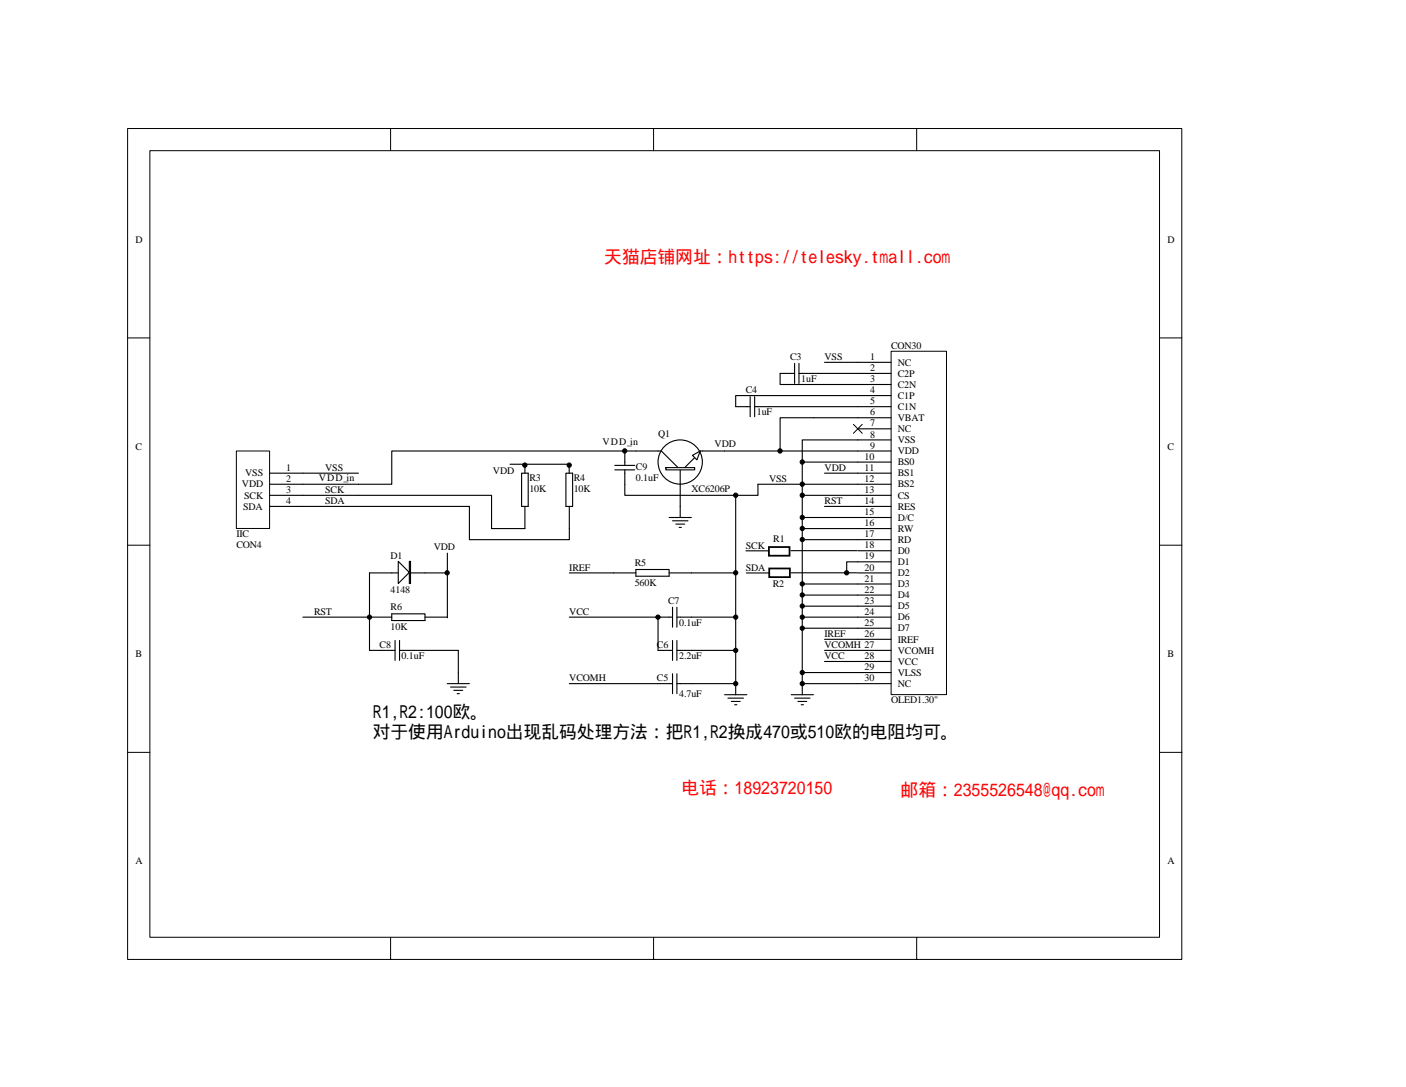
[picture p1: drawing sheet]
<svg xmlns="http://www.w3.org/2000/svg" width="279mm" height="216mm" viewBox="0 0 279 216" stroke-linecap="round" stroke-linejoin="round" font-family="sans-serif">
<g fill="none" stroke="#000" stroke-width=".2">
<path d="M25.4 25.5h209.4v165.1h-209.4zM29.8 29.9h200.6v156.3h-200.6zM77.6 25.5v4.4M129.9 25.5v4.4M182.2 25.5v4.4M25.4 67.1h4.4M230.4 67.1h4.5M25.4 108.3h4.4M230.4 108.3h4.5M25.4 149.4h4.4M230.4 149.4h4.5M77.6 186.2v4.4"/>
<path d="M129.9 186.2v4.4M182.2 186.2v4.4"/>
</g>
<path d="M177.1 69.8h11v68.2h-11z" fill="#fff"/>
<path d="M177.1 69.8h11v68.2h-11zM169.6 84.3l1.7 1.8M171.3 84.3l-1.7 1.8" fill="none" stroke="#000" stroke-width=".2"/>
<g fill="none" stroke="#000" stroke-width=".22">
<path d="M149.1 78.8v4M150 78.8v4M157.9 72.2v4M157.9 74.2h-2.9v2.2h22.1M158.8 74.2h18.3M158.8 72.2v4M170.5 72h6.6M177.1 78.6h-30.9v2.2h2.9M126.4 89.6h5l3.3 3.3M135.2 92.9v7.7M138 90.9l-1.9 2M139.1 89.6h38"/>
<path d="M150 80.8h27.1M150.6 96.2h26.5M161.6 83h15.5M170.5 85.2h6.6M170.5 87.4h6.6M170.5 91.8h6.6M170.5 94h6.6M170.5 98.4h6.6M170.5 100.6h6.6M170.5 102.8h6.6M170.5 105h6.6M170.5 107.2h6.6"/>
<path d="M170.5 109.4h6.6M170.5 111.6h6.6M170.5 113.8h6.6M170.5 116h6.6M170.5 118.2h6.6M170.5 120.4h6.6M170.5 122.6h6.6M170.5 124.8h6.6M170.5 127h6.6M170.5 129.2h6.6M170.5 131.4h6.6M170.5 133.6h6.6"/>
<path d="M170.5 135.8h6.6"/>
</g>
<g fill="#fff" stroke="#000" stroke-width=".22">
<path d="M137.6 90.4l1.5-.8-.6 1.7z"/>
<path d="M132.3 92.9v.4h5.7v-.4z" fill-rule="evenodd"/>
</g>
<g fill="none" stroke="#000" stroke-width=".22">
<path d="M163.9 72h6.6M60.2 94h11M60.2 96.2h11M60.2 98.4h11M150.6 96.2v2.2h-15.4M159.4 91.8h11.1M159.4 98.4h11.1M161.6 83h-6.6v6.6M163.9 94h6.6M170.5 87.4h-11.1v48.4h11.1M60.2 100.6h11M133 102.8h4.4"/>
<path d="M133.6 103.4h3.1M134.3 104.1h1.8M135 104.8h.4M135.2 100.6v2.2M157.2 109.4h13.1M157.2 113.8h13.1M159.4 102.8h11.1M159.4 105h11.1M159.4 107.2h11.1M159.4 116h11.1M159.4 118.2h11.1M163.9 100.6h6.6"/>
<path d="M170.5 111.6h-2.2v2.2M157.2 138h4.4M157.9 138.7h3.1M158.6 139.3h1.7M159.2 140h.5M159.4 133.6h11.1M159.4 120.4h11.1M159.4 122.6h11.1M159.4 124.8h11.1M159.4 135.8v2.2M163.9 127h6.6M163.9 129.2h6.6"/>
<path d="M163.9 131.4h6.6"/>
<circle cx="135.2" cy="91.8" r="4.4"/>
</g>
<path d="M47 89.6h6.6v15.4h-6.6z" fill="#fff"/>
<path d="M47 89.6h6.6v15.4h-6.6z" fill="none" stroke="#000" stroke-width=".2"/>
<g fill="none" stroke="#000" stroke-width=".22">
<path d="M53.6 94h6.6M53.6 96.2h6.6M53.6 98.4h6.6M71.2 98.4h26.5v6.6h6.6v-4.4M103.7 94h1.3v6.6h-1.3zM104.3 92.2v1.8M112.5 94h1.3v6.6h-1.3zM113.1 92.2v1.9M122.2 92.4h3.9M122.2 93.3h3.9M124.2 93.3v5.1h11M124.2 89.6v2.8"/>
<path d="M126.4 89.6h-48.5v6.6h-6.7M146.2 98.4v39.6M53.6 100.6h6.6M71.2 100.6h22.1v6.6h19.8v-6.6M73.4 113.8h15.5M88.9 109.9v12.8M126.4 113.1h6.6v1.3h-6.6zM126.4 113.8h-13.3M133 113.8h13.2M60.2 122.6h13.2v6.6h5.1M73.4 122.6h4.5M77.9 121.9h6.6v1.4h-6.6z"/>
<path d="M78.5 127.2v4M79.4 129.2h11.7v6.6M79.4 127.2v4M84.5 122.6h4.4M88.9 135.8h4.4M89.5 136.5h3.1M90.2 137.1h1.7M90.8 137.8h.5M113.1 122.6h17.7v6.6h2.8M113.1 135.8h20.5M130.8 122.6h2.8M133.6 120.6v4"/>
<path d="M133.6 127.2v4M133.6 133.8v4M134.5 135.8h11.7M134.5 122.6h11.7M134.5 120.6v4M134.5 127.2v4M134.5 133.8v4M134.5 129.2h11.7M144 138h4.4M144.7 138.7h3M145.3 139.3h1.8M146 140h.4"/>
</g>
<g fill="#fff" stroke="#000" stroke-width=".22">
<path d="M79.1 111.5l2.2 2.2-2.2 2.2z"/>
<path d="M81.3 111.5h.3v4.4h-.3z" fill-rule="evenodd"/>
</g>
<path d="M101.4 92.2h11.3M73.4 113.8v8.8M148.2 109.4h4.6M148.3 113.8h4.6" fill="none" stroke="#000" stroke-width=".22"/>
<g fill="#000" stroke="#000" stroke-width=".2">
<circle cx="104.3" cy="92.4" r=".43"/>
<circle cx="113.1" cy="92.4" r=".43"/>
<circle cx="124.1" cy="89.6" r=".43"/>
<circle cx="146.2" cy="98.4" r=".43"/>
<circle cx="155" cy="89.6" r=".43"/>
<circle cx="159.4" cy="91.8" r=".43"/>
<circle cx="159.4" cy="98.4" r=".43"/>
<circle cx="159.4" cy="96.2" r=".43"/>
<circle cx="88.9" cy="113.8" r=".43"/>
<circle cx="146.2" cy="113.8" r=".43"/>
<circle cx="159.4" cy="102.8" r=".43"/>
<circle cx="159.4" cy="105" r=".43"/>
<circle cx="159.4" cy="116" r=".43"/>
<circle cx="159.4" cy="118.2" r=".43"/>
<circle cx="159.4" cy="107.2" r=".43"/>
<circle cx="168.2" cy="113.8" r=".43"/>
<circle cx="73.4" cy="122.6" r=".43"/>
<circle cx="130.8" cy="122.6" r=".43"/>
<circle cx="146.2" cy="135.8" r=".43"/>
<circle cx="146.2" cy="122.6" r=".43"/>
<circle cx="146.2" cy="129.2" r=".43"/>
<circle cx="159.4" cy="120.4" r=".43"/>
<circle cx="159.4" cy="135.8" r=".43"/>
<circle cx="159.4" cy="133.6" r=".43"/>
<circle cx="159.4" cy="122.6" r=".43"/>
<circle cx="159.4" cy="124.8" r=".43"/>
</g>
<path d="M152.8 108.7h4.1v1.7h-4.1zM152.9 112.9h4.1v1.7h-4.1z" fill="none" stroke="#000" stroke-width=".35"/>
<g font-size="3.5" fill="#f00">
<text x="120.1" y="52.2">天猫店铺网址：https://telesky.tmall.com</text>
<text x="135.4" y="157.7">电话：18923720150</text>
<text x="179" y="158.1">邮箱：2355526548@qq.com</text>
</g>
<g font-size="3.5">
<text x="74.1" y="142.6">R1,R2:100欧。</text>
<text x="74.1" y="146.5">对于使用Arduino出现乱码处理方法：把R1,R2换成470或510欧的电阻均可。</text>
</g>
<g font-size="2">
<text x="26.9" y="48.2">D</text>
<text x="232" y="48.2">D</text>
<text x="157" y="71.5">C3</text>
<text x="163.9" y="71.5">VSS</text>
<text x="172.9" y="71.5">1</text>
<text x="177.1" y="69.3">CON30</text>
<text x="159.2" y="75.9">1uF</text>
<text x="172.9" y="73.7">2</text>
<text x="172.9" y="75.9">3</text>
<text x="178.4" y="72.6">NC</text>
<text x="178.4" y="74.8">C2P</text>
<text x="178.4" y="77">C2N</text>
<text x="148.2" y="78.1">C4</text>
<text x="150.4" y="82.5">1uF</text>
<text x="172.9" y="78.1">4</text>
<text x="172.9" y="80.3">5</text>
<text x="172.9" y="82.5">6</text>
<text x="178.4" y="79.2">C1P</text>
<text x="178.4" y="81.4">C1N</text>
<text x="178.4" y="83.6">VBAT</text>
<text x="26.9" y="89.3">C</text>
<text x="119.7" y="88.4">VDD_ i n</text>
<text x="130.8" y="86.7">Q1</text>
<text x="142" y="88.8">VDD</text>
<text x="172.9" y="89.1">9</text>
<text x="172.9" y="84.7">7</text>
<text x="172.9" y="86.9">8</text>
<text x="178.4" y="85.8">NC</text>
<text x="178.4" y="88">VSS</text>
<text x="232" y="89.3">C</text>
<text x="48.7" y="94.6">VSS</text>
<text x="56.9" y="95.7">2</text>
<text x="56.9" y="93.5">1</text>
<text x="63.4" y="95.5">VDD_ i n</text>
<text x="64.6" y="93.5">VSS</text>
<text x="98" y="94">VDD</text>
<text x="105.2" y="95.5">R3</text>
<text x="114" y="95.5">R4</text>
<text x="126.4" y="93.3">C9</text>
<text x="126.4" y="95.5">0.1uF</text>
<text x="152.8" y="95.7">VSS</text>
<text x="163.9" y="93.5">VDD</text>
<text x="171.8" y="91.3">10</text>
<text x="171.8" y="93.5">11</text>
<text x="171.8" y="95.7">12</text>
<text x="178.4" y="90.2">VDD</text>
<text x="178.4" y="92.4">BS0</text>
<text x="178.4" y="94.6">BS1</text>
<text x="48.1" y="96.8">VDD</text>
<text x="48.3" y="101.2">SDA</text>
<text x="48.5" y="99">SCK</text>
<text x="56.9" y="100.1">4</text>
<text x="56.9" y="97.9">3</text>
<text x="64.6" y="97.9">SCK</text>
<text x="64.6" y="100.1">SDA</text>
<text x="105.2" y="97.7">10K</text>
<text x="114" y="97.7">10K</text>
<text x="137.4" y="97.7">XC6206P</text>
<text x="163.9" y="100.1">RST</text>
<text x="171.8" y="97.9">13</text>
<text x="171.8" y="100.1">14</text>
<text x="178.4" y="96.8">BS2</text>
<text x="178.4" y="99">CS</text>
<text x="178.4" y="101.2">RES</text>
<text x="47" y="106.7">IIC</text>
<text x="153.7" y="107.7">R1</text>
<text x="171.8" y="102.3">15</text>
<text x="171.8" y="104.5">16</text>
<text x="171.8" y="106.7">17</text>
<text x="178.4" y="103.4">D/C</text>
<text x="178.4" y="105.6">RW</text>
<text x="178.4" y="107.8">RD</text>
<text x="47" y="108.9">CON4</text>
<text x="77.6" y="111.1">D1</text>
<text x="86.2" y="109.3">VDD</text>
<text x="113.1" y="113.3">IREF</text>
<text x="126.1" y="112.4">R5</text>
<text x="148.2" y="109">SCK</text>
<text x="148.2" y="113.4">SDA</text>
<text x="171.8" y="108.9">18</text>
<text x="171.8" y="111.1">19</text>
<text x="171.8" y="113.3">20</text>
<text x="178.4" y="110">D0</text>
<text x="178.4" y="112.2">D1</text>
<text x="77.6" y="117.7">4148</text>
<text x="126.1" y="116.4">560K</text>
<text x="132.8" y="119.9">C7</text>
<text x="153.6" y="116.6">R2</text>
<text x="171.8" y="115.5">21</text>
<text x="171.8" y="117.7">22</text>
<text x="171.8" y="119.9">23</text>
<text x="178.4" y="114.4">D2</text>
<text x="178.4" y="116.6">D3</text>
<text x="178.4" y="118.8">D4</text>
<text x="62.4" y="122.1">RST</text>
<text x="77.6" y="121.2">R6</text>
<text x="77.6" y="125.2">10K</text>
<text x="113.1" y="122.1">VCC</text>
<text x="135" y="124.3">0.1uF</text>
<text x="171.8" y="122.1">24</text>
<text x="171.8" y="124.3">25</text>
<text x="178.4" y="121">D5</text>
<text x="178.4" y="123.2">D6</text>
<text x="178.4" y="125.4">D7</text>
<text x="26.9" y="130.5">B</text>
<text x="75.4" y="128.7">C8</text>
<text x="79.8" y="130.9">0.1uF</text>
<text x="130.6" y="128.7">C6</text>
<text x="135" y="130.9">2.2uF</text>
<text x="163.9" y="128.7">VCOMH 27</text>
<text x="163.9" y="130.9">VCC</text>
<text x="163.9" y="126.5">IREF</text>
<text x="171.8" y="126.5">26</text>
<text x="171.8" y="130.9">28</text>
<text x="178.4" y="127.6">IREF</text>
<text x="178.4" y="129.8">VCOMH</text>
<text x="232" y="130.5">B</text>
<text x="113.1" y="135.3">VCOMH</text>
<text x="130.6" y="135.3">C5</text>
<text x="171.8" y="133.1">29</text>
<text x="171.8" y="135.3">30</text>
<text x="178.4" y="132">VCC</text>
<text x="178.4" y="134.2">VLSS</text>
<text x="178.4" y="136.4">NC</text>
<text x="135" y="138.5">4.7uF</text>
<text x="177.1" y="139.7">OLED1.30&quot;</text>
<text x="26.9" y="171.6">A</text>
<text x="232" y="171.6">A</text>
</g>
</svg>
